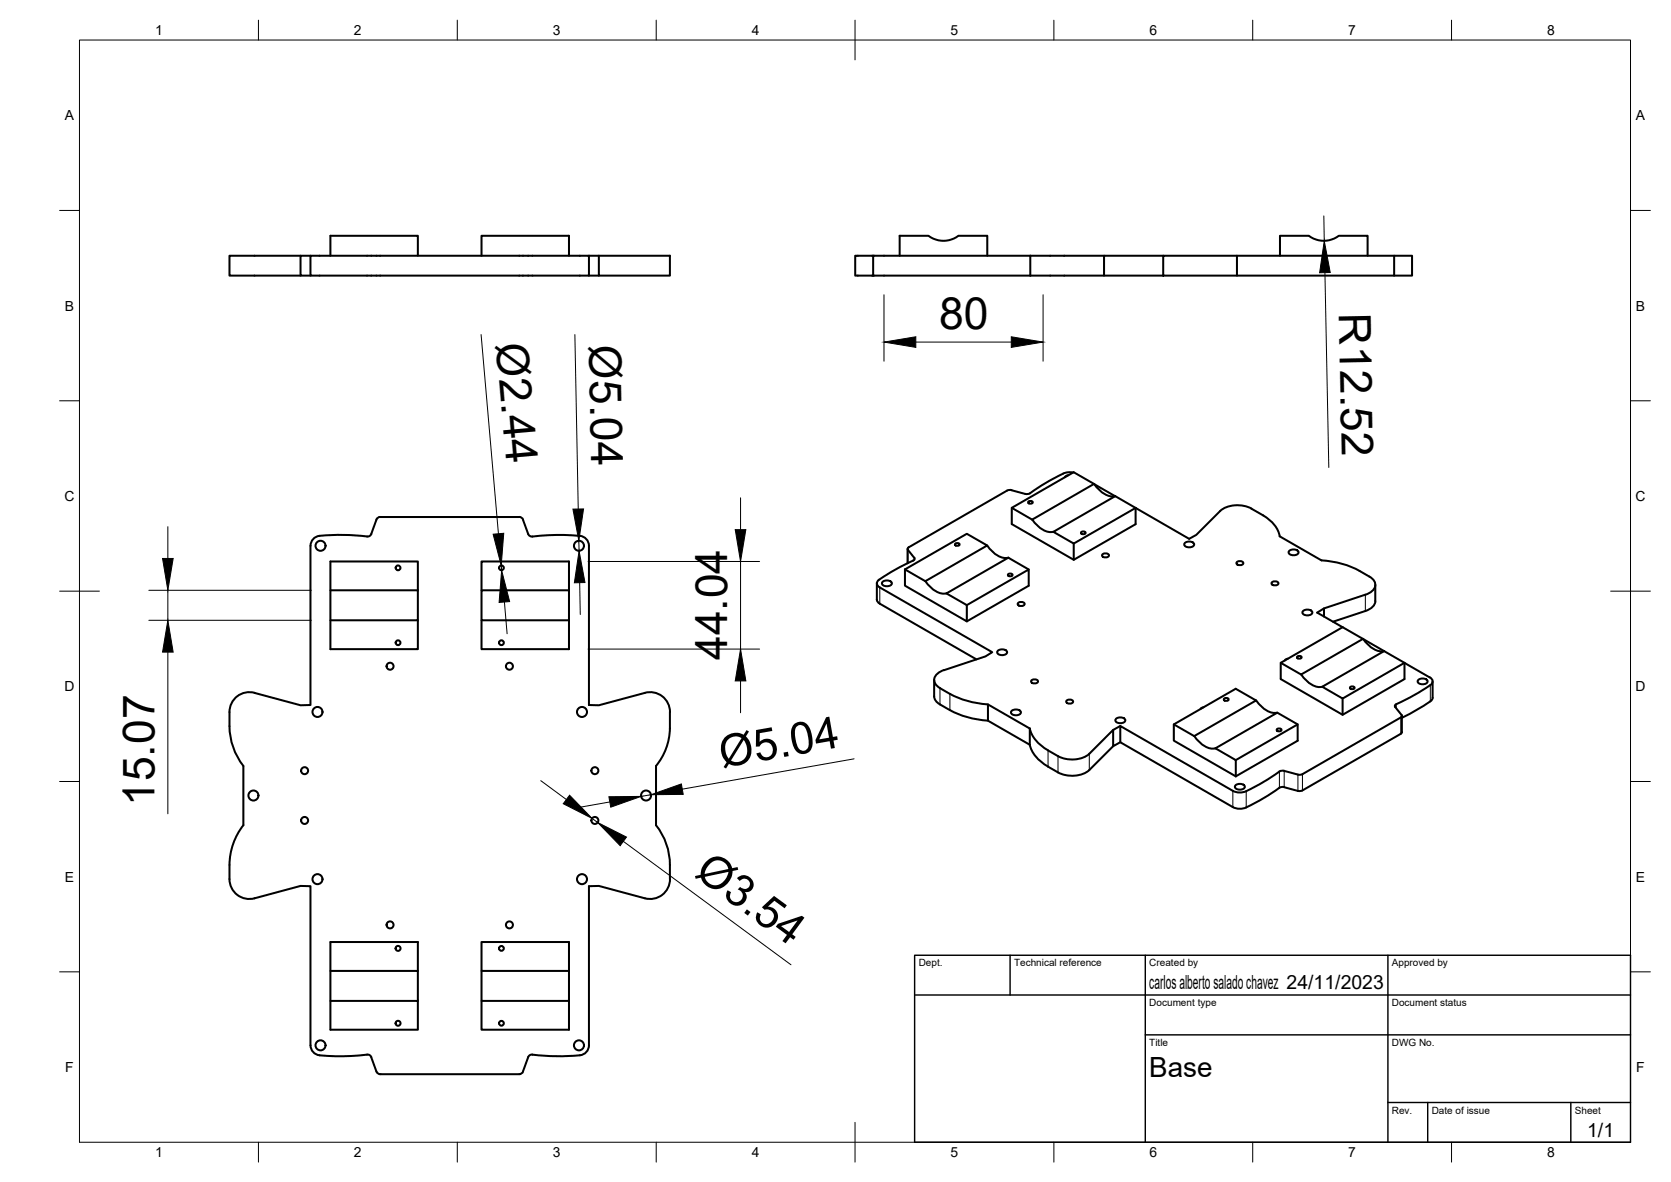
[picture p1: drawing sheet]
<svg xmlns="http://www.w3.org/2000/svg" width="420mm" height="297mm" viewBox="0 0 420 297" stroke-linecap="round" stroke-linejoin="round" font-family="sans-serif">
<!-- layer: Visible -->
<g fill="none" stroke="#000" stroke-width=".51">
<path d="M75.6 64.3h-17.9v5h17.9M78.1 64.3h70v5h-70zM78.1 64.3h-2.5v5h2.5M83.1 64.2v-4.9h22v4.9M121.1 64.3v-5h22v5M148.1 64.3h20.3v5h-17.8v-5M148.1 69.3h2.5M219.5 64.3h39.6M219.5 69.3h39.6M219.5 64.3h-4.5v5h4.5M219.5 64.3v5M226.2 64.3v-5h7.2a6.2 6.2 0 0 0 7.6 0h7.2v5"/>
<path d="M259.1 64.3h18.5M259.1 69.3h18.5M259.1 64.3v5M292.5 64.3h62.5v5h-62.5zM292.5 64.3h-14.9v5h14.9M311 64.3v5M321.8 64.2v-4.9h7.3a6.2 6.2 0 0 0 7.5 0h7.3v4.9M350.5 64.3v5M268.6 119.4l-.9 .5M269.8 118.8l-1-.1a20.5 20.5 0 0 0-6.7 3.2l-2.3 1.5a1.98 1.98 0 0 1-2 .7M133.9 134.8a1 1 0 0 1-1.1-.6l-1.3-3.6a.95 .95 0 0 0-.9-.7h-35a.98 .98 0 0 0-.9 .7l-1.3 3.6a.97 .97 0 0 1-1.1 .6l-5.4-.4a28.1 28.1 0 0 0-7.6 .6 2.58 2.58 0 0 0-1.2 2.2v40h-2.5l-11.6-3.1a5 5 0 0 0-6.3 4.9 20.6 20.6 0 0 0 1.3 9.8l1 1.9 1.2 1.8M145.8 134.7l-6-.3-5.9 .4"/>
<path d="M145.8 134.7a2.51 2.51 0 0 1 2.3 2.5v40h2.5l11.6-3.1a5 5 0 0 1 6.3 4.8 25.9 25.9 0 0 1-.4 7.2l-.6 2-.8 1.8-1.8 2.6 .1 14.9a16.1 16.1 0 0 1 3.4 10v3.5M228.2 138v3.5M240.3 136.6l.5-.1 .3 .1 .2 .3-.8 .3-.4-.3zM248.2 137.1a5.6 5.6 0 0 0 5.3 3M253.2 123.3l-24.7 14.2-.2 .2v.5l1.6 2a.45 .45 0 0 1-.3 .7l-3.6 1.8-3.4 1.9a4.6 4.6 0 0 0-2.1 1.7 1.12 1.12 0 0 0 .7 1.3l28.3 16.3-1.7 1.1-10.4 3.4a2.73 2.73 0 0 0-2.4 3l.4 .8a15.6 15.6 0 0 0 5.1 3 24.4 24.4 0 0 0 7.9 1.8M254.3 123.2l3.5 .9M254.4 123.2l-1.2 .1M254.4 127.6l5.1 3M258.7 126l.5-.1 .3 .1 .2 .3-.8 .3-.4-.3zM259.5 130.6a5.6 5.6 0 0 0 5.4 3M270 136.6v4.1M272 133.6h.5h.3l.2 .4-.8 .2-.4-.2z"/>
<path d="M275.1 121.6l-5.1-2.9-15.6 8.9v4.1l15.6 9 15.5-9v-4.1l-15.5 9-5.1-2.9 15.5-9M275.1 121.6l-15.6 9M275.1 121.7l5.3 3M275.1 121.6a5.6 5.6 0 0 0 5.3 3.1M277.2 139.4l.8-.3a.64 .64 0 0 1 .8 .7l-.8 .3a.64 .64 0 0 1-.8-.7zM280.4 124.7l18.6 10.7 1.8-1 6-6M297.8 136.5a1.54 1.54 0 0 1 2.5 .3 1.45 1.45 0 0 1-2.5 0zM314.7 127.8a17.7 17.7 0 0 1 5.5 3.8l1.2 1.9 .4 1.3 10.5 6a23.5 23.5 0 0 1 12.1 4.1 2.13 2.13 0 0 1 1.4 2 2.13 2.13 0 0 1-1.3 2l-1.2 .6M314.7 127.8a7.4 7.4 0 0 0-7.9 .6M324.1 138.5a1.54 1.54 0 0 1 2.4 .3 1.45 1.45 0 0 1-2.5 0zM83.1 148.3h22v7.6h-22M105.1 148.3v-7.2h-22v22h22v-7.2"/>
<path d="M121.1 148.3v-7.2h22v22h-22v-7.2M143.1 148.3h-22v7.6h22M220.5 146.6v4.1l.4 .8 24.6 14.2M221.8 146.3a1.54 1.54 0 0 1 2.5 .3 1.45 1.45 0 0 1-2.6 0zM227.5 143.1v4.1l15.6 9v-4.1l-5.1-3M227.5 143.1l15.6-9 5.1 3-15.5 9zM232.7 146a5.6 5.6 0 0 0 5.3 3.1M243.1 152.1l15.6-9v4.1l-15.6 9M253.5 140.2l-15.5 8.9M253.5 140.2l5.2 2.9M253.6 144.2l.6-.1 .2 .1 .2 .4-.7 .2-.5-.2zM255.9 151.6l.9-.3a.64 .64 0 0 1 .8 .7l-.8 .3a.64 .64 0 0 1-.9-.7z"/>
<path d="M310.9 141.3l.9-.3a.64 .64 0 0 1 .8 .7l-.8 .3a.64 .64 0 0 1-.9-.7zM319.8 146.4l.8-.3a.64 .64 0 0 1 .8 .7l-.8 .3a.64 .64 0 0 1-.8-.7zM327.6 153.6a1.54 1.54 0 0 1 2.4 .3 1.45 1.45 0 0 1-2.5 0zM332.9 152.9v2M337.6 157.6l-15.6 9v4.1l15.6 8.9 15.5-8.9v-4.1l-5.1-3M343.3 149.4l-10.4 3.5-1.7 1.1 11.5 6.6M343.3 153.6l-8.1 2.6M345.8 147v4a2.97 2.97 0 0 1-2.5 2.5M234.9 170.9v4.1a2.42 2.42 0 0 0 1.4 2 23.9 23.9 0 0 0 12.1 4.1M250.8 163.6a1.54 1.54 0 0 1 2.4 .3 1.45 1.45 0 0 1-2.5 0zM254.3 178.7a1.54 1.54 0 0 1 2.4 .3 1.45 1.45 0 0 1-2.5 0zM259.3 171l.8-.3a.64 .64 0 0 1 .8 .7l-.8 .4a.64 .64 0 0 1-.8-.8z"/>
<path d="M268.1 176.1l.9-.3a.64 .64 0 0 1 .8 .7l-.8 .3a.64 .64 0 0 1-.9-.7zM302.6 177.8l-.7 .4M307.9 175.5a.68 .68 0 0 1 1 .4 .68 .68 0 0 1-.6 .2 .68 .68 0 0 1-.6-.4zM315.9 176a5.6 5.6 0 0 0 5.3 3.1M323.8 165.5l-.7 .5M326.3 164.9l.5-.1 .3 .1 .2 .4-.8 .2-.4-.2zM327.2 169.5a5.6 5.6 0 0 0 5.3 3.1M337.6 175.5v4.1M339.6 172.6l.6-.1 .2 .1 .2 .3-.7 .3-.5-.3zM342.7 160.6l-15.5 8.9-5.2-2.9M342.7 160.6l5.3 3M342.7 160.5a5.6 5.6 0 0 0 5.3 3.1"/>
<path d="M348 163.6l-15.5 9 5.1 2.9 15.5-8.9 6.4 3.6a1.06 1.06 0 0 1 .7 .9 1.06 1.06 0 0 1-.5 1.1M352.5 179.9v4.1M356.5 171a1.54 1.54 0 0 1 2.5 .2 1.45 1.45 0 0 1-2.6 0zM359.6 172.2l-4 2.5-4.5 2.3a.45 .45 0 0 0-.3 .7l1.6 2 .1 .2-.3 .4-24.7 14.2-1.1 .2-3.8-1a2.06 2.06 0 0 0-1.7 .7l-2.3 1.6a29.5 29.5 0 0 1-6.4 3.1h-1.2l-1-.4-28.3-16.3v4.1l28.3 16.3 1.6 .4a8.5 8.5 0 0 0 4.4-1.7l4.9-3a1.98 1.98 0 0 1 2-.7l3.4 1 1.2-.2 24.7-14.2M359.6 176.2l-3.8 2.4-3.3 1.8M360.2 171.2v4.1M360.2 175.3l-.1 .5-.4 .4M61.2 192.5v14.9M258.9 183.1a8.8 8.8 0 0 0 4.6 5.5 12.1 12.1 0 0 0 4.2 2 7.2 7.2 0 0 0 6.2-1.2l6-6M258.9 187.2a8.8 8.8 0 0 0 4.6 5.5 12.1 12.1 0 0 0 4.2 2 7.2 7.2 0 0 0 6.2-1.2l6-6M258.9 183.1l-10.5-6.1v4.1l10.5 6.1M258.9 183.1v4.1"/>
<path d="M280.5 180.7a1.54 1.54 0 0 1 2.5 .3 1.45 1.45 0 0 1-2.6 0zM281.7 182.4l-1.8 1v4.1l1.8-1M295.1 182l15.6-8.9 5.1 2.9-15.5 9M300.3 185l-5.2-3v4.1l15.6 9M300.3 185a5.6 5.6 0 0 0 5.3 3M305.6 188.1l5.1 2.9v4.1M310.6 197.4a1.54 1.54 0 0 1 2.4 .3 1.45 1.45 0 0 1-2.5 0zM310.7 191l15.6-9v4.1l-15.6 9M321.2 183.2a.68 .68 0 0 1 1 .3 .68 .68 0 0 1-.6 .3 .68 .68 0 0 1-.6-.5zM326.3 182l-5.1-2.9-15.6 9M352.5 184l-.3 .4M61.2 207.4a16.5 16.5 0 0 0-3.5 10v3.5"/>
<path d="M57.7 220.9a5 5 0 0 0 6.3 4.8l11.6-3.1 2.5 .1v40a2.53 2.53 0 0 0 2.2 2.5l6 .2 6-.4a1.01 1.01 0 0 1 1.1 .7M168.5 220.9a5 5 0 0 1-6.3 4.8l-11.6-3.1-2.5 .1v40a2.77 2.77 0 0 1-3.4 2.6l-5.4 .1-5.4-.4M83.1 244h22v7.5M105.1 244v-7.3h-22v22.1h22v-7.3h-22M121.1 244v7.5h22M143.1 244h-22v-7.3h22v22.1h-22v-7.3M93.3 265.7l1.4 3.6 .3 .5 .6 .1h35l.5-.1 .4-.5 1.3-3.6M133.9 265a1.01 1.01 0 0 0-1.1 .7"/>
<circle cx="80.6" cy="137.2" r="1.26"/>
<circle cx="145.6" cy="137.2" r="1.26"/>
<circle cx="100.1" cy="142.7" r=".6"/>
<circle cx="126.1" cy="142.7" r=".6"/>
<circle cx="79.8" cy="178.9" r="1.26"/>
<circle cx="98.1" cy="167.4" r=".88"/>
<circle cx="100.1" cy="161.5" r=".6"/>
<circle cx="126.1" cy="161.5" r=".6"/>
<circle cx="128.1" cy="167.4" r=".88"/>
<circle cx="146.3" cy="178.9" r="1.26"/>
<circle cx="63.7" cy="199.9" r="1.26"/>
<circle cx="76.6" cy="193.7" r=".88"/>
<circle cx="149.6" cy="193.7" r=".88"/>
<circle cx="162.4" cy="199.9" r="1.26"/>
<circle cx="76.6" cy="206.2" r=".88"/>
<circle cx="149.6" cy="206.2" r=".88"/>
<circle cx="79.8" cy="220.9" r="1.26"/>
<circle cx="98.1" cy="232.4" r=".88"/>
<circle cx="100.1" cy="238.3" r=".62"/>
<circle cx="126.1" cy="238.3" r=".6"/>
<circle cx="128.1" cy="232.4" r=".88"/>
<circle cx="146.3" cy="220.9" r="1.26"/>
<circle cx="100.1" cy="257.2" r=".62"/>
<circle cx="126.1" cy="257.2" r=".6"/>
<circle cx="80.6" cy="262.7" r="1.26"/>
<circle cx="145.6" cy="262.7" r="1.26"/>
</g>
<!-- layer: Visible Narrow -->
<g fill="none" stroke="#000" stroke-width=".25">
<path d="M228.3 138.2v3.3M221.2 147.6v4.1M229.9 140.2v.5M343.3 149.4v4.2M236.3 172.9v4.1M238.8 174.4v4.1M351.1 177v1M359.6 172.2v4.1M263.5 188.6v4.1M266 190v4.1M273.9 189.4v4.1M310 198.7v4.1"/>
<path d="M313.4 198.8v4.1M321.7 193.9v4.1M322.9 193.7v4.1M326.3 194.7v4.1M327.5 194.5v4.1M352.2 180.3v4.1"/>
</g>
<!-- layer: BORDER -->
<g fill="none" stroke="#000" stroke-width=".25">
<path d="M20 10.1h390v276.9h-390zM65 5.1v5M115 5.1v5M165 5.1v5M215 5.1v10M265 5.1v5M315 5.1v5M365 5.1v5M15 52.9h5M410 52.9h5M15 100.7h5M410 100.7h5"/>
<path d="M15 148.6h10M405 148.6h10M15 196.4h5M410 196.4h5M15 244.2h5M410 244.2h5M65 287v5M115 287v5M165 287v5M215 282.1v9.9M265 287v5M315 287v5"/>
<path d="M365 287v5"/>
</g>
<!-- layer: TITLEBLOCK -->
<path d="M230 240.1h180v46.9h-180zM230 250h180M254 240.1v9.9M288 240.1v46.9M349 240.1v46.9M288 260.1h122M349 277.1h61M359 277.1v9.9M395 277.1v9.9" fill="none" stroke="#000" stroke-width=".36"/>
<!-- layer: FD_Dimensions -->
<g fill="none" stroke="#000" stroke-width=".25">
<path d="M332.9 54.3l.1 6.2M222.3 74.1v16.7M262.3 74.1v16.7M333.1 68.5l1 49M121 84.1l4.3 50M144.5 84.1l.9 43.8M230.3 86h24M42.2 132.4v7.9M145.5 135.9l.1 2.5M186.2 125.1v8M37.4 148.3h40.9M37.4 155.9h40.9"/>
<path d="M42.2 148.3v7.6M126 142.1l.1 1.2M126.8 151.3l.7 8M145.8 146.4l.1 8M147.9 141.1h43.1M186.2 141.1v22M42.2 163.9v40.6M147.9 163.1h43.1M186.2 171.1v8M136 196.2l6.4 4.7M163.7 199.7l-2.5 .4M214.8 190.7l-43.2 7.6"/>
<path d="M148.9 205.7l1.4 1M153.3 201.5l-7.9 1.4M156.7 211.4l42.2 31.1"/>
</g>
<g fill="#000" stroke="#000" stroke-width=".25">
<path d="M333 60.5l1.5 8h-2.7zM222.3 86l8-1.4v2.7zM254.3 84.6l8 1.4-8 1.3zM124 134.2l2.7-.2-.7 8.1zM144.1 127.9h2.6l-1.2 8zM184.9 133.1h2.6l-1.3 8zM40.9 140.3h2.6l-1.3 8zM126.1 143.3l2 7.9-2.6 .2zM145.6 138.4l1.5 8-2.7 .1zM42.2 155.9l1.3 8h-2.6zM186.2 163.1l1.3 8h-2.6zM143.2 199.8l5.7 5.9-7.3-3.7z"/>
<path d="M163.7 199.7l7.6-2.7 .5 2.6zM153.1 200.2l8.1-.1-7.6 2.7zM150.3 206.7l7.2 3.7-1.6 2.1z"/>
</g>
<g font-size="11.2">
<text x="236.1" y="82.6">80</text>
<text x="336.7" y="78.8" transform="rotate(89 336.7 78.8)">R12.52</text>
<text x="124.7" y="86.5" transform="rotate(85 124.7 86.5)">Ø2.44</text>
<text x="148.1" y="86.7" transform="rotate(89 148.1 86.7)">Ø5.04</text>
<text x="182.9" y="165.9" transform="rotate(-90 182.9 165.9)">44.04</text>
<text x="181.5" y="193" transform="rotate(-10 181.5 193)">Ø5.04</text>
<text x="38.9" y="202.6" transform="rotate(-90 38.9 202.6)">15.07</text>
<text x="174.3" y="220" transform="rotate(36 174.3 220)">Ø3.54</text>
</g>
<text font-size="7" x="289" y="270.6">Base</text>
<g font-size="4.9">
<text x="289" y="248.5">carlos alberto salado chavez 24/11/2023</text>
<text x="399.1" y="285.7">1/1</text>
</g>
<g font-size="3.5">
<text x="39" y="8.8">1</text>
<text x="89" y="8.8">2</text>
<text x="139" y="8.8">3</text>
<text x="189" y="8.8">4</text>
<text x="239" y="8.8">5</text>
<text x="289" y="8.8">6</text>
<text x="339" y="8.8">7</text>
<text x="389" y="8.8">8</text>
<text x="16.3" y="30.2">A</text>
<text x="411.3" y="30.2">A</text>
<text x="16.3" y="78">B</text>
<text x="411.3" y="78">B</text>
<text x="16.2" y="125.9">C</text>
<text x="411.2" y="125.9">C</text>
<text x="16.2" y="173.7">D</text>
<text x="411.2" y="173.7">D</text>
<text x="16.3" y="221.6">E</text>
<text x="411.3" y="221.6">E</text>
<text x="16.4" y="269.4">F</text>
<text x="411.4" y="269.4">F</text>
<text x="39" y="290.8">1</text>
<text x="89" y="290.8">2</text>
<text x="139" y="290.8">3</text>
<text x="189" y="290.8">4</text>
<text x="239" y="290.8">5</text>
<text x="289" y="290.8">6</text>
<text x="339" y="290.8">7</text>
<text x="389" y="290.8">8</text>
</g>
<g font-size="2.5">
<text x="231" y="242.9">Dept.</text>
<text x="255" y="242.9">Technical reference</text>
<text x="289" y="242.9">Created by</text>
<text x="350" y="242.9">Approved by</text>
<text x="289" y="252.8">Document type</text>
<text x="350" y="252.8">Document status</text>
<text x="289" y="262.9">Title</text>
<text x="350" y="262.9">DWG No.</text>
<text x="350" y="279.9">Rev.</text>
<text x="360" y="279.9">Date of issue</text>
<text x="396" y="279.9">Sheet</text>
</g>
</svg>
